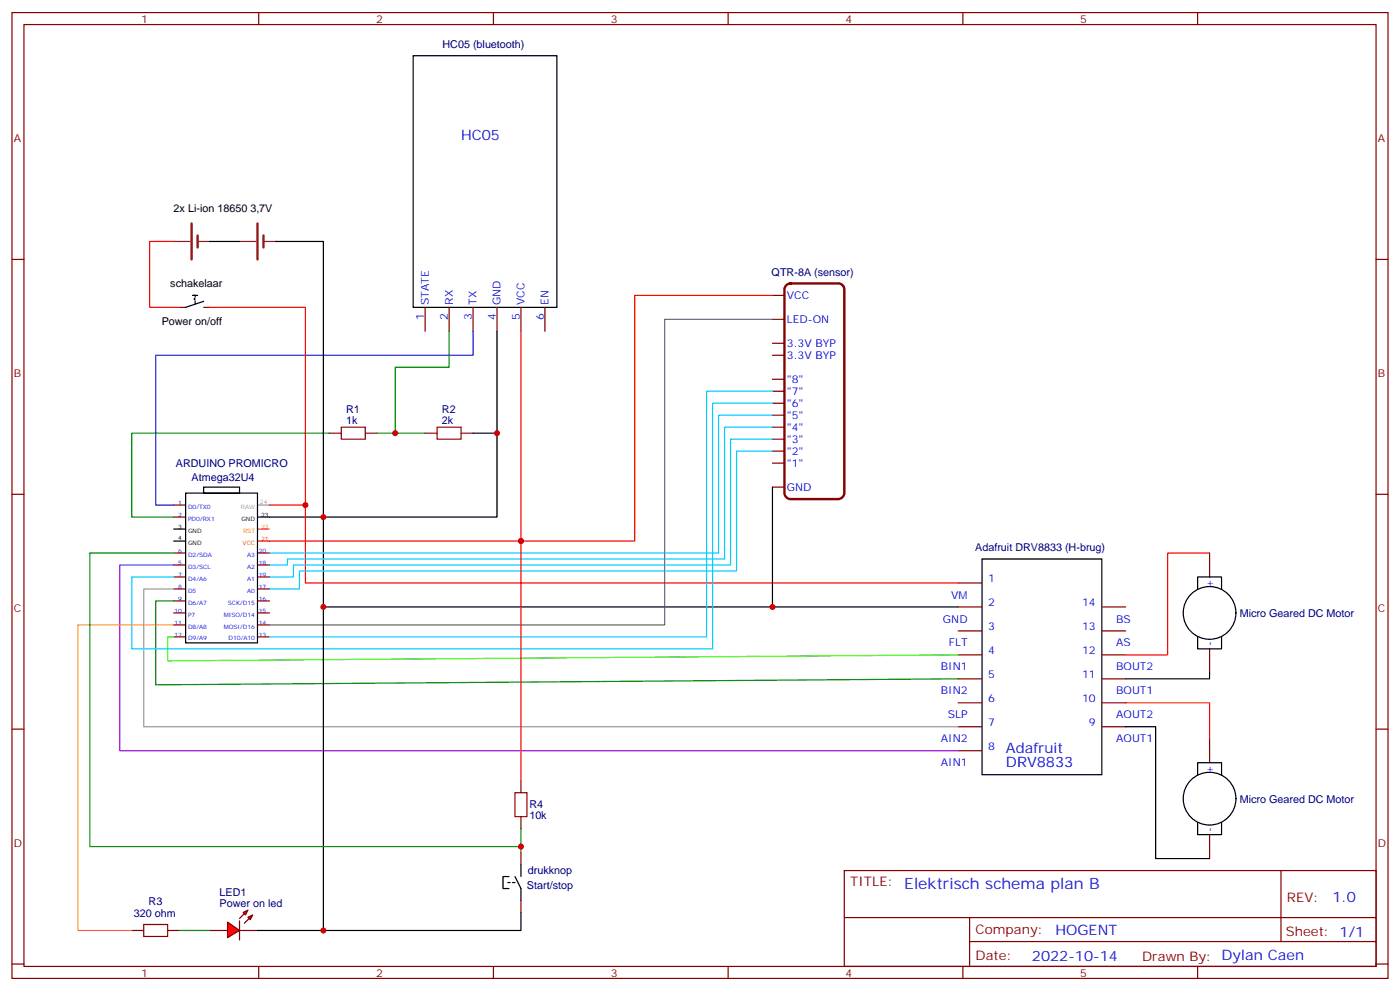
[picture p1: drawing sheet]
<svg xmlns="http://www.w3.org/2000/svg" width="412mm" height="292mm" viewBox="0 0 412 292" stroke-linecap="round" stroke-linejoin="round" font-family="sans-serif">
<g fill="none" stroke="#870000" stroke-width=".35">
<path d="M3.5 3.7h405.4v284.3h-405.4zM7.1 7.2h398.2v277.3h-398.2zM76.2 3.7v3.5M145.3 3.7v3.5M214.5 3.7v3.5M283.6 3.7v3.5M352.8 3.7v3.5M3.5 76.4h3.6M405.3 76.4h3.6M125.2 90.5v7M132.3 90.5v7M139.3 90.5v7"/>
<path d="M146.4 90.5v7M153.5 90.5v7M160.5 90.5v7M227.5 87h3.6M227.5 94h3.6M227.5 118.7h3.6M227.5 115.2h3.6M227.5 111.7h3.6M227.5 104.6h3.6M227.5 101.1h3.6M97 127.5h3.5M107.6 127.5h3.5"/>
<path d="M125.2 127.5h3.6M135.8 127.5h3.5M227.5 136.3h3.6M227.5 132.8h3.6M227.5 129.3h3.6M227.5 125.8h3.6M227.5 122.2h3.6M3.5 145.5h3.6M51.2 148.7h3.5M51.2 152.2h3.5M227.5 143.4h3.6M405.3 145.5h3.6"/>
<path d="M51.2 162.8h3.5M51.2 166.3h3.5M51.2 169.9h3.5M51.2 173.4h3.5M51.2 176.9h3.5M75.8 162.8h3.6M75.8 166.3h3.6M75.8 169.9h3.6M75.8 173.4h3.6M75.8 176.9h3.6M282.2 171.6h7.1M282.2 178.7h7.1"/>
<path d="M324.6 178.7h7M356.3 162.8v7.1M51.2 180.4h3.5M51.2 184h3.5M51.2 187.5h3.5M75.8 180.4h3.6M75.8 184h3.6M75.8 187.5h3.6M282.2 185.7h7.1M282.2 192.8h7.1M282.2 199.8h7.1M324.6 185.7h7"/>
<path d="M324.6 192.8h7M324.6 199.8h7M356.3 191v7.1M3.5 214.7h3.6M282.2 206.9h7.1M282.2 214h7.1M324.6 206.9h7M324.6 214h7M356.3 217.5v7M405.3 214.7h3.6M282.2 221h7.1M248.7 256.3h156.6v28.2h-156.6z"/>
<path d="M356.3 245.7v7.1M377.3 256.3v20.9M248.7 270.1h156.5M285.6 277.2h119.6M285.6 270.1v14.2M3.5 283.8h3.6M76.2 284.5v3.5M145.3 284.5v3.5M214.5 284.5v3.5M283.6 284.5v3.5M352.8 284.5v3.5M405.3 283.8h3.6"/>
</g>
<g fill="none" stroke="#000" stroke-width=".35">
<path d="M121.7 16.4h42.3v74.1h-42.3zM61.7 71.1h8.9M81.1 71.1h14.1v107.6h187M146.4 97.5v54.7h-70.6M139.3 127.5h7.1M51.2 155.8h3.5M51.2 159.3h3.5M54.7 145.2h21.1v44.1h-21.1zM60 143.4h10.6v1.8h-10.6zM227.5 143.4v35.3M289.3 164.6h35.3v63.5h-35.3zM352.8 173.4v-3.5h7v3.5"/>
<path d="M352.8 187.5v3.5h7v-3.5M356.3 198.1v1.7h-24.7M331.6 214h8.8v38.8h15.9M352.8 228.1v-3.6h7v3.6M352.8 242.2v3.5h7v-3.5"/>
<circle cx="356.3" cy="180.4" r="7.8"/>
<circle cx="356.3" cy="235.1" r="7.8"/>
</g>
<path d="M153.5 97.5v61.8h-77.7M227.5 87h-40.5v72.3h-33.5M79.4 148.7h10.6v22.9h192.2M356.3 162.8h-12.3v30h-12.4M331.6 206.9h24.7v10.6" fill="none" stroke="#f00" stroke-width=".35"/>
<path d="M75.8 155.8h3.6" fill="none" stroke="#f60" stroke-width=".35"/>
<path d="M75.8 148.7h3.6M51.2 173.4h-8.9v40.6h239.9" fill="none" stroke="#999" stroke-width=".35"/>
<path d="M231.7 83.9l1.1-.5h14.1a1.76 1.76 0 0 1 1.8 1.8v60a1.89 1.89 0 0 1-1.8 1.7h-14.1a1.89 1.89 0 0 1-1.7-1.7v-60z" fill="none" stroke="#870000" stroke-width=".71"/>
<path d="M56.4 65.8v10.6M58.2 69.3v3.5M75.8 65.8v10.6M77.6 69.3v3.5" fill="none" stroke="#8c2424" stroke-width=".71"/>
<path d="M51.2 71.1h4.9M58.2 71.1h3.5M70.6 71.1h4.9M77.6 71.1h3.5" fill="none" stroke="#8c2424" stroke-width=".35"/>
<path d="M100.5 125.8h7.1v3.5h-7.1zM128.8 125.8h7v3.5h-7z" fill="none" stroke="#a10000" stroke-width=".35"/>
<path d="M132.3 97.5v10.6h-15.9v19.4M97 127.5h-58.2v24.7h12.4M111.1 127.5h14.1M51.2 176.9h-5.3v24.7l236.3-1.8" fill="none" stroke="#008700" stroke-width=".35"/>
<path d="M139.3 97.5v7.1h-93.4v44.1h5.3" fill="none" stroke="#00f" stroke-width=".35"/>
<path d="M51.2 166.3h-15.9v54.7h246.9" fill="none" stroke="#90f" stroke-width=".35"/>
<path d="M51.2 187.5h-1.8v7.1l232.8-1.8" fill="none" stroke="#3f0" stroke-width=".35"/>
<path d="M227.5 118.7h-17.6v72.3h-171.1v-21.1h12.4M227.5 115.2h-19.4v72.3h-128.7M227.5 132.8h-10.5v35.3h-128.8v5.3h-8.8M227.5 129.3h-12.3v37h-128.8v3.6h-7M227.5 125.8h-14.1v38.8h-128.7v1.7h-5.3M227.5 122.2h-15.8v40.6h-132.3" fill="none" stroke="#0cf" stroke-width=".35"/>
<path d="M227.5 94h-31.7v90h-116.4" fill="none" stroke="#666" stroke-width=".35"/>
<g fill="#f00" stroke="#870000" stroke-width=".35">
<path d="M67 271.5l3.6 2.4-3.6 2.1z"/>
<path d="M70.6 271.1v5.7z"/>
</g>
<g fill="#870000" stroke="#870000" stroke-width=".35">
<path d="M70.6 270.4l1.4-1.4z"/>
<path d="M72 271.8l1.4-1.4z"/>
</g>
<g fill="#f00" stroke="#870000" stroke-width=".35">
<path d="M71.6 268.6l1.4-.7-.7 1.4z"/>
<path d="M73 270.1l1.4-.8-.7 1.5z"/>
</g>
<path d="M52.9 90.5h1.8M60 90.5h1.7M153.5 229.8v3.6M153.5 240.4v3.5M153.5 251v3.5M38.8 273.9h3.5M49.4 273.9h3.5M61.7 273.9h5.3M70.6 273.9h5.2M153.5 265.1v3.5" fill="none" stroke="#870000" stroke-width=".35"/>
<path d="M151.7 233.4h3.5v7h-3.5zM42.3 272.2h7.1v3.5h-7.1z" fill="none" stroke="#a10000" stroke-width=".35"/>
<path d="M51.2 162.8h-24.7v86.4h127M153.5 243.9v7.1M52.9 273.9h8.8" fill="none" stroke="#008700" stroke-width=".35"/>
<path d="M51.2 184h-28.3v89.9h15.9" fill="none" stroke="#f90" stroke-width=".35"/>
<path d="M57.5 87.7l-.4 .3 .4 .4M57.5 88.7v.7M58.2 87h-1.4h.7v.3M60 88.7l-5.3 1.8M95.2 178.7v95.2h-19.4M149.6 259.8h.7M149.9 258.1h-1.7v3.5h1.7M151 259.8h.7M151.7 258.1l1.8 3.5v3.5M153.5 254.5v3.6M153.5 268.6v5.3h-58.3" fill="none" stroke="#000" stroke-width=".35"/>
<path d="M51.2 71.1h-7.1v19.4h8.8M61.7 90.5h28.3v58.2M153.5 159.3v70.5" fill="none" stroke="#f00" stroke-width=".35"/>
<g fill="#c00">
<circle cx="116.4" cy="127.5" r=".88"/>
<circle cx="146.4" cy="127.5" r=".88"/>
<circle cx="90" cy="148.7" r=".88"/>
<circle cx="95.3" cy="152.2" r=".88"/>
<circle cx="227.5" cy="178.7" r=".88"/>
<circle cx="95.3" cy="178.7" r=".88"/>
<circle cx="95.3" cy="273.9" r=".88"/>
<circle cx="153.5" cy="159.3" r=".88"/>
<circle cx="153.5" cy="249.2" r=".88"/>
</g>
<text font-size="4.6" fill="#00f" x="266.3" y="261.6">Elektrisch schema plan B</text>
<g font-size="4.2" fill="#00f">
<text x="135.8" y="41.1">HC05</text>
<text x="296.3" y="221.7">Adafruit</text>
<text x="296.3" y="225.9">DRV8833</text>
<text x="392.5" y="265.6">1.0</text>
<text x="310.9" y="275.1">HOGENT</text>
<text x="304" y="282.9">2022-10-14</text>
</g>
<g font-size="3.9" fill="#800">
<text x="250.5" y="260.9">TITLE:</text>
<text x="379.1" y="265.6">REV:</text>
<text x="287.4" y="275.1">Company:</text>
<text x="378.7" y="275.7">Sheet: 1/1</text>
<text x="287.4" y="282.8">Date:</text>
<text x="336.4" y="282.8">Drawn By: Dylan Caen</text>
</g>
<g font-size="3.2" fill="#800">
<text x="41.6" y="6.7">1</text>
<text x="110.8" y="6.7">2</text>
<text x="179.9" y="6.7">3</text>
<text x="249.1" y="6.7">4</text>
<text x="318.2" y="6.7">5</text>
<text x="4.1" y="41.8">A</text>
<text x="405.9" y="41.8">A</text>
<text x="4.1" y="110.9">B</text>
<text x="405.9" y="110.9">B</text>
<text x="4.1" y="180.1">C</text>
<text x="405.9" y="180.1">C</text>
<text x="4.1" y="249.2">D</text>
<text x="405.9" y="249.2">D</text>
<text x="41.6" y="287.5">1</text>
<text x="110.8" y="287.5">2</text>
<text x="179.9" y="287.5">3</text>
<text x="249.1" y="287.5">4</text>
<text x="318.2" y="287.5">5</text>
</g>
<g font-size="3.2" fill="#000080">
<text x="130.3" y="14">HC05 (bluetooth)</text>
<text x="227.3" y="81.1">QTR-8A (sensor)</text>
<text x="102" y="124.7">1k</text>
<text x="102" y="121.5">R1</text>
<text x="130.2" y="124.7">2k</text>
<text x="130.2" y="121.5">R2</text>
<text x="51.8" y="137.6">ARDUINO PROMICRO</text>
<text x="56.4" y="141.6">Atmega32U4</text>
<text x="287.3" y="162.2">Adafruit DRV8833 (H-brug)</text>
<text x="365.2" y="181.6">Micro Geared DC Motor</text>
<text x="155.9" y="238">R4</text>
<text x="365.2" y="236.3">Micro Geared DC Motor</text>
<text x="155.9" y="241.2">10k</text>
<text x="155.5" y="257.4">drukknop</text>
<text x="64.7" y="263.7">LED1</text>
<text x="155.2" y="261.6">Start/stop</text>
<text x="39.5" y="269.8">320 ohm</text>
<text x="43.8" y="266.3">R3</text>
<text x="64.7" y="266.9">Power on led</text>
</g>
<g font-size="3.2">
<text x="51.2" y="62.3">2x Li-ion 18650 3,7V</text>
<text x="50.2" y="84.6">schakelaar</text>
<text x="47.6" y="95.8">Power on/off</text>
</g>
<g font-size="3.2" fill="#00f">
<text x="126.3" y="89.8" transform="rotate(-90 126.3 89.8)">STATE</text>
<text x="133.3" y="89.8" transform="rotate(-90 133.3 89.8)">RX</text>
<text x="140.4" y="89.8" transform="rotate(-90 140.4 89.8)">TX</text>
<text x="147.5" y="89.8" transform="rotate(-90 147.5 89.8)">GND</text>
<text x="154.5" y="89.8" transform="rotate(-90 154.5 89.8)">VCC</text>
<text x="161.6" y="89.8" transform="rotate(-90 161.6 89.8)">EN</text>
<text x="231.8" y="88">VCC</text>
<text x="124.9" y="94.3" transform="rotate(-90 124.9 94.3)">1</text>
<text x="131.9" y="94.3" transform="rotate(-90 131.9 94.3)">2</text>
<text x="139" y="94.3" transform="rotate(-90 139 94.3)">3</text>
<text x="146" y="94.3" transform="rotate(-90 146 94.3)">4</text>
<text x="153.1" y="94.3" transform="rotate(-90 153.1 94.3)">5</text>
<text x="160.2" y="94.3" transform="rotate(-90 160.2 94.3)">6</text>
<text x="231.8" y="95.1">LED-ON</text>
<text x="231.8" y="105.7">3.3V BYP</text>
<text x="231.8" y="102.1">3.3V BYP</text>
<text x="231.8" y="112.7">&quot;8&quot;</text>
<text x="231.8" y="119.8">&quot;6&quot;</text>
<text x="231.8" y="116.2">&quot;7&quot;</text>
<text x="231.8" y="123.3">&quot;5&quot;</text>
<text x="231.8" y="130.4">&quot;3&quot;</text>
<text x="231.8" y="126.8">&quot;4&quot;</text>
<text x="231.8" y="137.4">&quot;1&quot;</text>
<text x="231.8" y="133.9">&quot;2&quot;</text>
<text x="231.8" y="144.5">GND</text>
<text x="291" y="171.3">1</text>
<text x="357.4" y="173.2" transform="rotate(-90 357.4 173.2)">+</text>
<text x="280.2" y="176.2">VM</text>
<text x="291" y="178.3">2</text>
<text x="318.8" y="178.3">14</text>
<text x="277.8" y="183.3">GND</text>
<text x="291" y="185.4">3</text>
<text x="318.8" y="185.4">13</text>
<text x="328.8" y="183.3">BS</text>
<text x="279.5" y="190.3">FLT</text>
<text x="328.8" y="190.3">AS</text>
<text x="357.4" y="190.3" transform="rotate(-90 357.4 190.3)">-</text>
<text x="277.1" y="197.4">BIN1</text>
<text x="291" y="192.4">4</text>
<text x="318.8" y="192.4">12</text>
<text x="328.8" y="197.4">BOUT2</text>
<text x="291" y="199.5">5</text>
<text x="318.8" y="199.5">11</text>
<text x="277.1" y="204.4">BIN2</text>
<text x="291" y="206.6">6</text>
<text x="318.8" y="206.6">10</text>
<text x="328.8" y="204.4">BOUT1</text>
<text x="279.2" y="211.5">SLP</text>
<text x="291" y="213.6">7</text>
<text x="320.8" y="213.6">9</text>
<text x="328.8" y="211.5">AOUT2</text>
<text x="277.2" y="218.5">AIN2</text>
<text x="291" y="220.7">8</text>
<text x="328.8" y="218.5">AOUT1</text>
<text x="277.2" y="225.6">AIN1</text>
<text x="357.4" y="227.8" transform="rotate(-90 357.4 227.8)">+</text>
<text x="357.4" y="245" transform="rotate(-90 357.4 245)">-</text>
</g>
<g font-size="1.8" fill="#00f">
<text x="52.5" y="148.7">1</text>
<text x="55.4" y="149.8">D0/TX0</text>
<text x="52.5" y="152.2">2</text>
<text x="55.4" y="153.3">PD0/RX1</text>
<text x="52.5" y="162.8">6</text>
<text x="52.5" y="166.3">5</text>
<text x="55.4" y="163.9">D2/SDA</text>
<text x="55.4" y="167.4">D3/SCL</text>
<text x="72.8" y="167.4">A2</text>
<text x="72.8" y="163.9">A3</text>
<text x="76.2" y="166.3">18</text>
<text x="76.2" y="162.8">20</text>
<text x="52.5" y="169.9">7</text>
<text x="52.5" y="173.4">8</text>
<text x="55.4" y="170.9">D4/A6</text>
<text x="72.8" y="170.9">A1</text>
<text x="76.2" y="173.4">17</text>
<text x="76.2" y="169.9">19</text>
<text x="52.5" y="176.9">9</text>
<text x="55.4" y="174.4">D5</text>
<text x="55.4" y="178">D6/A7</text>
<text x="67.1" y="178">SCK/D15</text>
<text x="72.8" y="174.4">A0</text>
<text x="76.2" y="176.9">16</text>
<text x="51.4" y="180.4">10</text>
<text x="51.4" y="184">11</text>
<text x="55.4" y="181.5">P7</text>
<text x="55.4" y="185">D8/A8</text>
<text x="65.9" y="185">MOSI/D16</text>
<text x="65.9" y="181.5">MISO/D14</text>
<text x="76.2" y="184">14</text>
<text x="76.2" y="180.4">15</text>
<text x="51.4" y="187.5">12</text>
<text x="55.4" y="188.6">D9/A9</text>
<text x="67.3" y="188.6">D10/A10</text>
<text x="76.2" y="187.5">13</text>
</g>
<g font-size="1.8" fill="#999">
<text x="71" y="149.8">RAW</text>
<text x="76.6" y="148.3">24</text>
</g>
<g font-size="1.8">
<text x="52.5" y="155.8">3</text>
<text x="71.1" y="153.3">GND</text>
<text x="76.9" y="152.2">23</text>
<text x="52.5" y="158.9">4</text>
<text x="55.4" y="156.8">GND</text>
<text x="55.4" y="160.3">GND</text>
</g>
<g font-size="1.8" fill="#f60">
<text x="76.9" y="155.8">22</text>
<text x="71.6" y="156.8">RST</text>
</g>
<g font-size="1.8" fill="#f00">
<text x="71.5" y="160.3">VCC</text>
<text x="76.9" y="159.3">21</text>
</g>
</svg>
